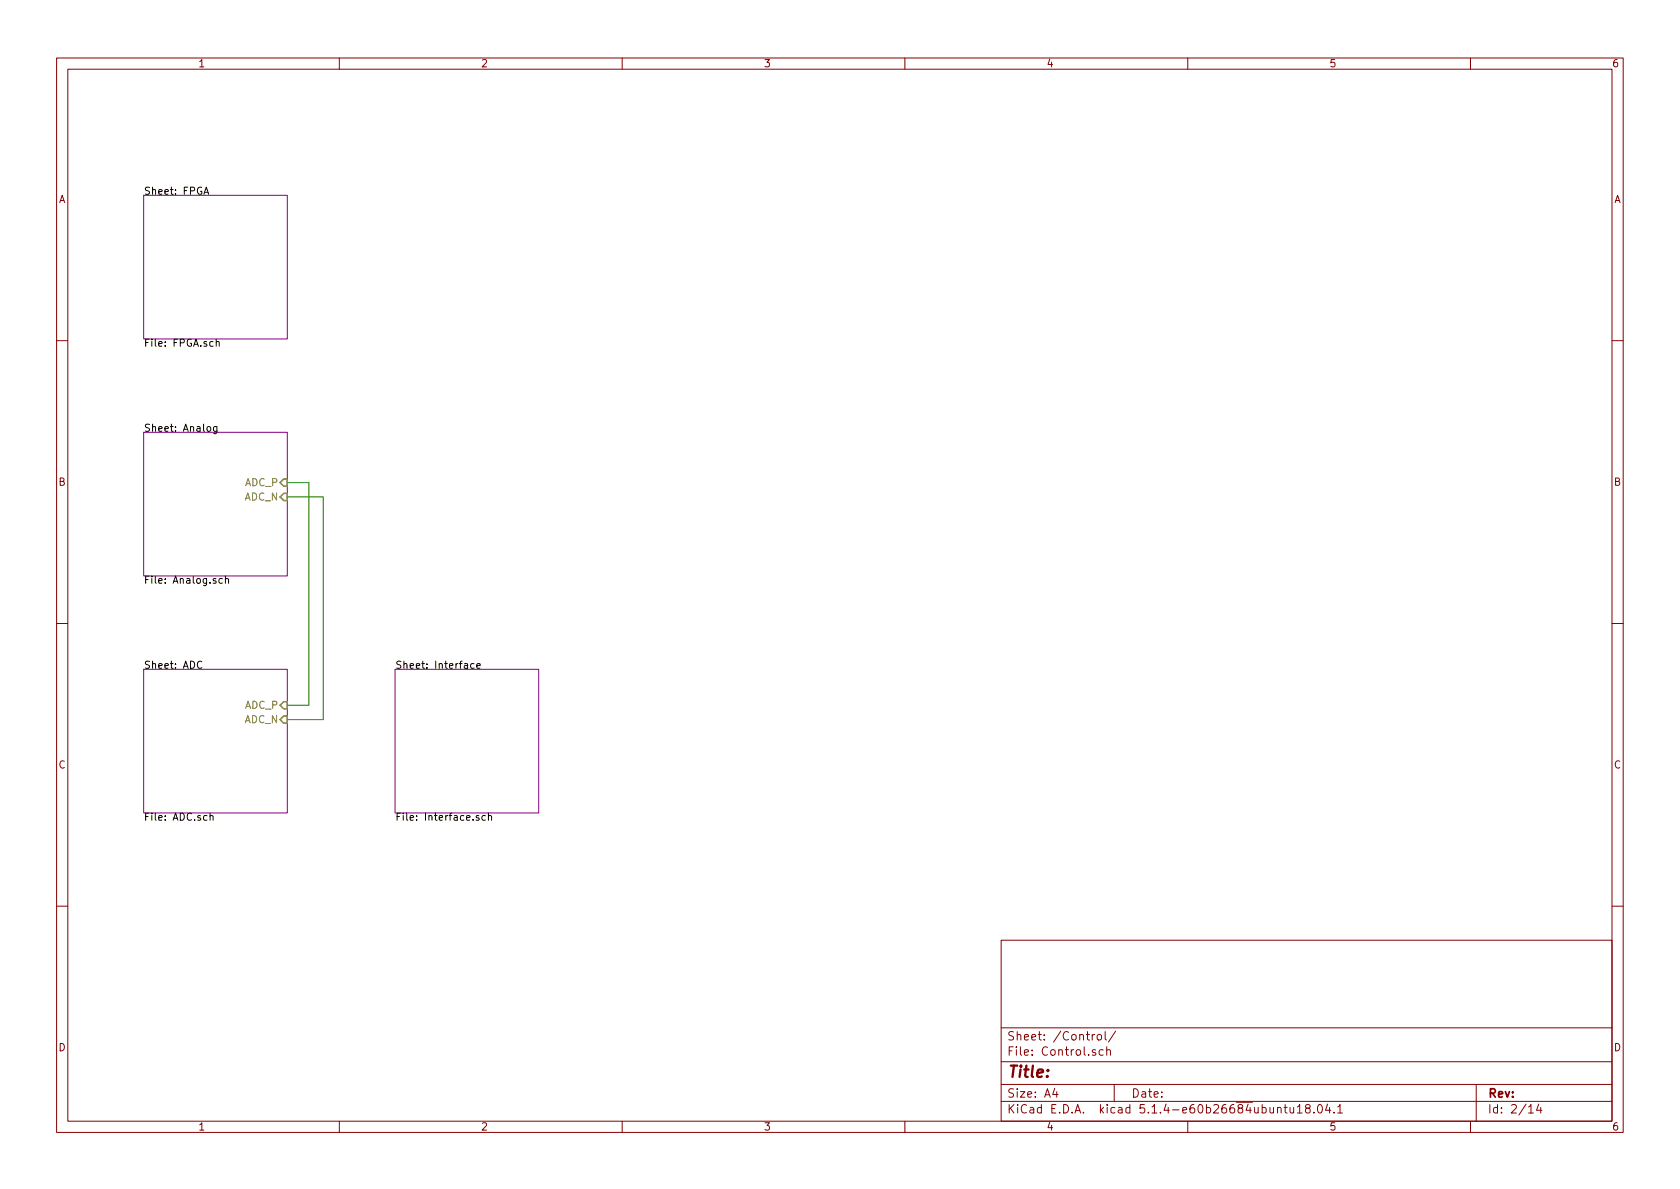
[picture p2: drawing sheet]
EESchema Schematic File Version 4
LIBS:integrated-cache
EELAYER 30 0
EELAYER END
$Descr A4 11693 8268
encoding utf-8
Sheet 2 14
Title ""
Date ""
Rev ""
Comp ""
Comment1 ""
Comment2 ""
Comment3 ""
Comment4 ""
$EndDescr
$Sheet
S 1000 1350 1000 1000
U 5D33CBE2
F0 "FPGA" 50
F1 "FPGA.sch" 50
$EndSheet
$Sheet
S 1000 3000 1000 1000
U 5D33CBF6
F0 "Analog" 50
F1 "Analog.sch" 50
F2 "ADC_P" I R 2000 3350 50 
F3 "ADC_N" I R 2000 3450 50 
$EndSheet
$Sheet
S 1000 4650 1000 1000
U 5D63A69A
F0 "ADC" 50
F1 "ADC.sch" 50
F2 "ADC_P" I R 2000 4900 50 
F3 "ADC_N" I R 2000 5000 50 
$EndSheet
$Sheet
S 2750 4650 1000 1000
U 5D7BA340
F0 "Interface" 50
F1 "Interface.sch" 50
$EndSheet
Wire Wire Line
	2000 3350 2150 3350
Wire Wire Line
	2150 3350 2150 4900
Wire Wire Line
	2150 4900 2000 4900
Wire Wire Line
	2000 3450 2250 3450
Wire Wire Line
	2250 3450 2250 5000
Wire Wire Line
	2250 5000 2000 5000
$EndSCHEMATC
